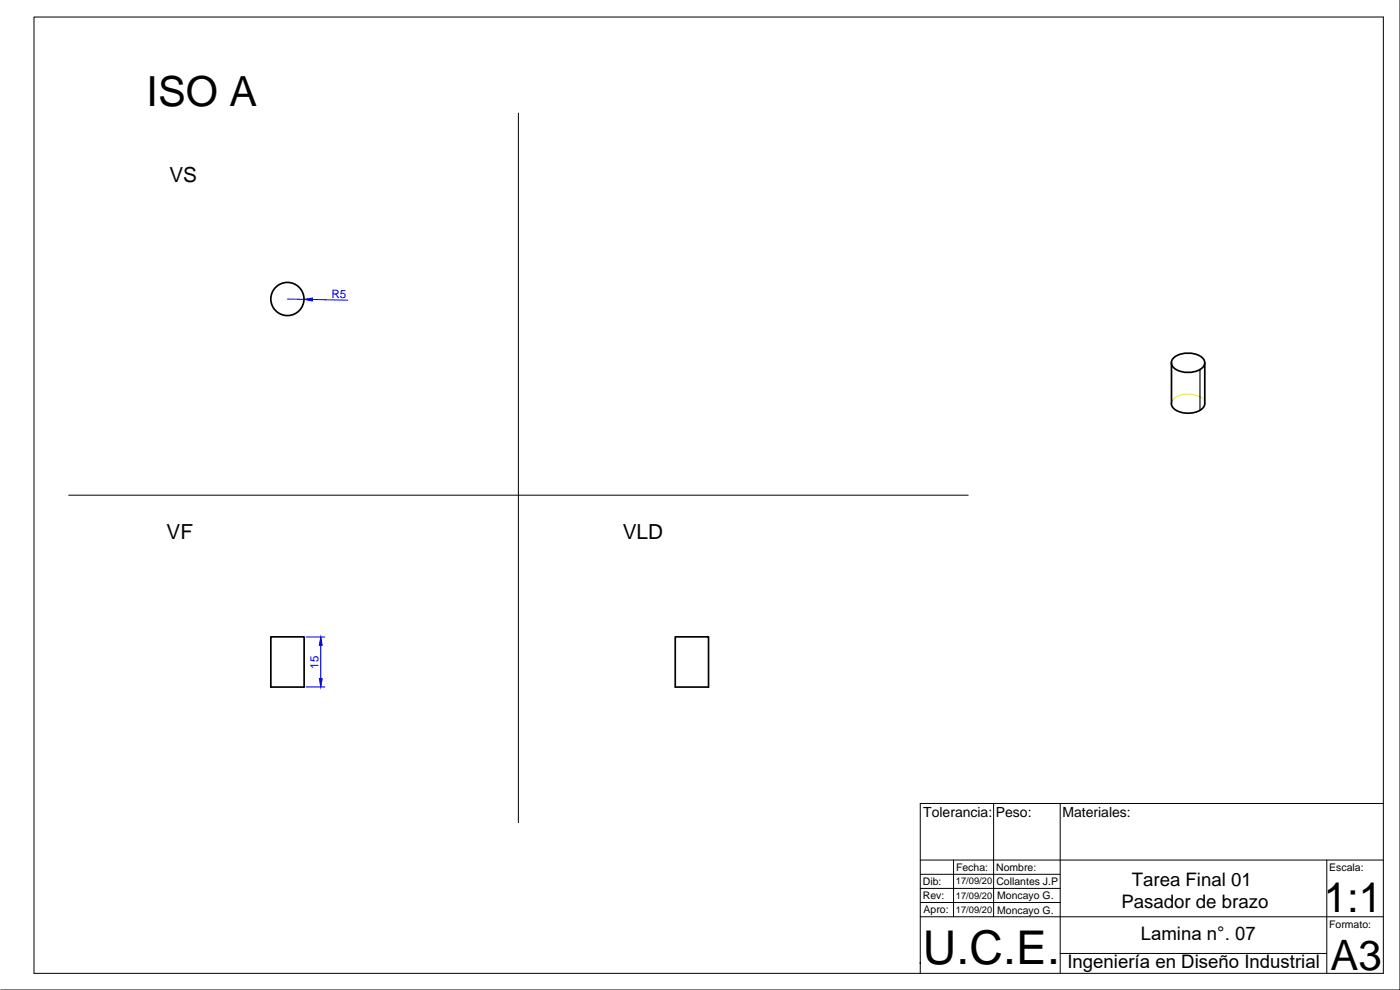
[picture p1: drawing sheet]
<svg xmlns="http://www.w3.org/2000/svg" width="420mm" height="297mm" viewBox="0 0 420 297" stroke-linecap="round" stroke-linejoin="round" font-family="sans-serif">
<!-- layer: MD_Visible -->
<g fill="none" stroke="#000" stroke-width=".51">
<path d="M351.6 108.9v12.2M352.4 107.3a7.1 7.1 0 0 1 8.8 .5 2.11 2.11 0 0 1-1.1 3.1 7.2 7.2 0 0 1-8.2-1 1.9 1.9 0 0 1 .5-2.6zM361.6 108.9v12.2a3.4 3.4 0 0 1-3.1 2.7 6.7 6.7 0 0 1-6.6-1.6l-.4-1.1M81.3 191.1h10v15h-10zM202.6 191.1h10v15h-10z"/>
<circle cx="86.3" cy="89.7" r="5"/>
</g>
<!-- layer: MD_Oculto -->
<path d="M351.6 121.1a3.9 3.9 0 0 1 4.1-2.8 6.1 6.1 0 0 1 5.6 1.8l.3 1" fill="none" stroke="#ff0" stroke-width=".34"/>
<!-- layer: MD_Visible fina -->
<path d="M360.1 110.9v12.3" fill="none" stroke="#000" stroke-width=".34"/>
<!-- layer: 0 -->
<g fill="none" stroke="#000" stroke-width=".3">
<path d="M10.2 5.1h405v286.9h-405zM420.2 .1v296.9h-420M155.6 33.9v212.9M20.6 148.6h270M276.2 258h139M286.2 258v17.1M298.2 241.1v34M318.2 241.1v50.9M398.2 258v34M415.2 241.1h-139v50.9M276.2 275.1h139M276.2 270.8h42"/>
<path d="M276.2 266.6h42M276.2 262.3h42M276.2 289.1h.1M318.2 286.1h80"/>
</g>
<!-- layer: Cotas -->
<path d="M86.2 89.7l5.1 .1M93.8 89.9l10.6 .2M91.9 191.1h5.6M96.3 193.6v10M91.9 206.1h5.6" fill="none" stroke="#00d" stroke-width=".3"/>
<g fill="#00d" stroke="#00d" stroke-width=".3">
<path d="M91.3 89.8l2.5-.4-.1 .9z"/>
<path d="M95.8 203.6h.9l-.4 2.5z"/>
<path d="M96.3 191.1l.4 2.5h-.9z"/>
</g>
<text font-size="14" x="277" y="289.2">U.C.E.</text>
<g font-size="12.6">
<text x="397.3" y="273.7">1:1</text>
<text x="399.3" y="290.9">A3</text>
</g>
<text font-size="12.5" x="44" y="31.8">ISO A</text>
<g font-size="6.2">
<text x="50.8" y="54.5">VS</text>
<text x="50" y="161.8">VF</text>
<text x="186.9" y="161.7">VLD</text>
</g>
<g font-size="5.6">
<text x="339.7" y="265.8">Tarea Final 01</text>
<text x="336.6" y="272.5">Pasador de brazo</text>
<text x="342.3" y="282">Lamina n°. 07</text>
<text x="320.3" y="290.5">Ingeniería en Diseño Industrial</text>
</g>
<g font-size="4.2">
<text x="277.1" y="245.1">Tolerancia:</text>
<text x="298.9" y="245.1">Peso:</text>
<text x="318.9" y="245.1">Materiales:</text>
</g>
<g font-size="3.5" fill="#00d">
<text x="99.4" y="89.3" transform="rotate(1 99.4 89.3)">R5</text>
<text x="95.6" y="200.7" transform="rotate(-90 95.6 200.7)">15</text>
</g>
<g font-size="3.1">
<text x="286.9" y="261.3">Fecha:</text>
<text x="299" y="261.3">Nombre:</text>
<text x="398.9" y="261.3">Escala:</text>
<text x="276.9" y="265.5">Dib:</text>
<text x="276.9" y="269.8">Rev:</text>
<text x="299" y="265.6">Collantes J.P</text>
<text x="299.3" y="269.9">Moncayo G.</text>
<text x="277.2" y="274.1">Apro:</text>
<text x="299.3" y="274.1">Moncayo G.</text>
<text x="398.9" y="278.3">Formato:</text>
</g>
<g font-size="2.8">
<text x="286.9" y="269.6">17/09/20</text>
<text x="286.9" y="265.3">17/09/20</text>
<text x="286.9" y="273.8">17/09/20</text>
</g>
</svg>
